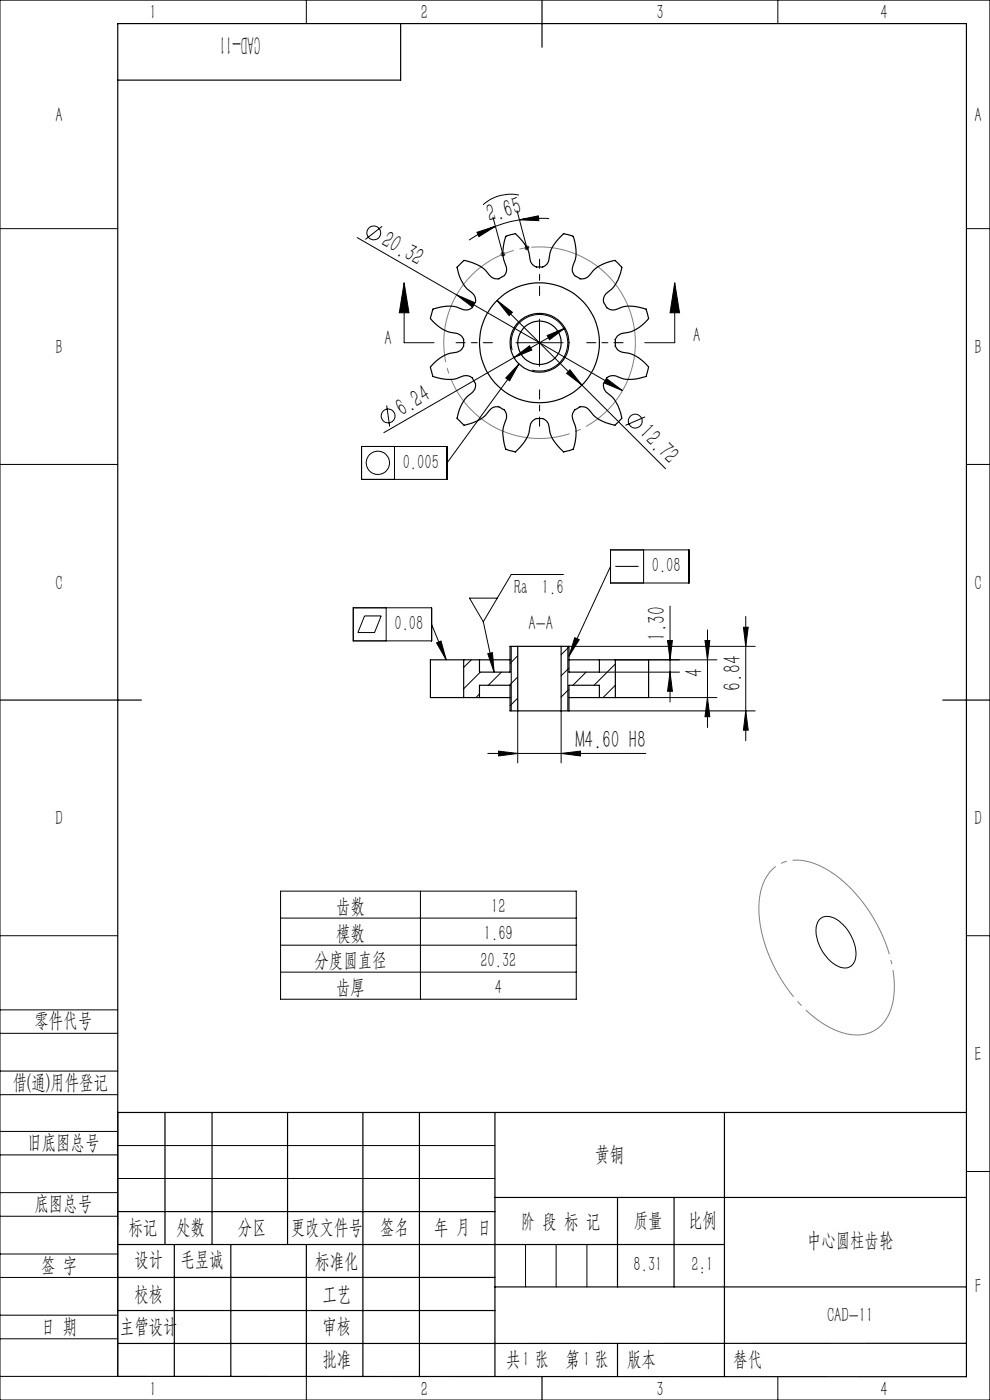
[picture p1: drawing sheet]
<svg xmlns="http://www.w3.org/2000/svg" width="210mm" height="297mm" viewBox="0 0 210 297" stroke-linecap="round" stroke-linejoin="round" font-family="sans-serif">
<g fill="none" stroke="#000" stroke-width=".21">
<path d="M0 0h210v297h-210zM65 0v5M165 0v5M0 48.5h25M75.8 50.4l21 12.1M81.1 48l-3.6 2.8M101.2 49.3l3.9-1.3-3.5 2.2zM104.6 46.1l2.1 7.8M105.1 48a27.7 27.7 0 0 0-5.6 2.9M106.2 53.9h1M106.3 53.6l.7 .7M106.7 53.4v1"/>
<path d="M107 53.6l-.7 .7M109.7 44.7l2.1 7.9M110.1 41.4a8.8 8.8 0 0 0-7.6 2M110.2 46.6l4-.8 .1 1zM110.2 46.6l-2 .4-3.1 1M111.3 52.6h1M111.4 52.2l.7 .7M111.8 52.1v1M112.1 52.2l-.7 .7M116.5 46.4a25.9 25.9 0 0 0-6.3 .2M205 48.5h5M85.7 60l1 6.4h-2z"/>
<path d="M85.7 60v12.7h6.4M96.8 62.5l3.8 1.7-.5 .8zM96.8 62.5l35.2 20.4M105.4 63.7l3.3 2.5-.7 .8zM105.4 63.7l18 18M108.7 74.3a6 6 0 0 1 5.3-7.5 6 6 0 0 1 6.4 6.5 6 6 0 0 1-7.5 5.2M109 75.8l-27.6 16M109 75.8l3.3-2.4 .5 .9zM109.4 72.7h10.1M110.1 77.2l-15.3 21M110.1 77.2l-2 3.6-.8-.6zM114.4 67.7v10"/>
<path d="M116.1 71.2l3.7-1.6-3.2 2.5zM119.8 69.6l-10.8 6.2M120.9 78.5l2.5 3.2-3.2-2.5zM143.1 60l1 6.4h-2zM143.1 60v12.7h-6.3M0 98.5h25M76.7 94.7h18.1v7h-18.1zM82 86l.7 4.5M83.7 94.7v7M123.4 81.7l17.8 17.7M128.8 80.4l3.2 2.5-3.8-1.6zM136.8 88.4l-4.1 1.8"/>
<path d="M205 98.5h5M129.5 116.7h16.6v7h-16.6zM136.5 116.7v7M74.9 128.9h16.6v7.1h-16.6zM77.3 130.7h3.6l-1.5 3.5h-3.5zM81.9 128.9v7.1M91.5 132.5l3.2 7.5M92.6 136.4l1-.4 1.1 4zM100 140l-1.6 1.6M102.5 131.9l2.3 10.7M103.5 138.7l1-.2 .3 4.1zM105.5 126.9h-5.9l2.9 5"/>
<path d="M108.4 137.1v13.7M109.8 139.1l-1.6 1.7M119.5 121.9h-11.1l-5.9 10M120.4 137.1v13.7M120.7 137.1h39.5M120.7 137.3l-1.7 1.6M121.9 135.3l1 .4-2.2 3.5zM129.5 120.2l-8.8 19M130.5 120.2h5M130.5 140h21.6M141.6 135.9h1l-.5 4.1zM142.1 128.6v20.3"/>
<path d="M149.5 135.9h1.1l-.5 4.1zM150.1 133.6v20.7M157.7 133.1h1l-.5 4zM158.2 130.8v26.4M101.7 147.2l-.7 .8M101.9 142.6l-3.5 3.5M103.5 159.8h33.5M105.8 159.3l4 .5-4 .6zM106.4 142.6l-2.8 2.8M109.8 150.8v11.1M109.8 143.6l-1.7 1.8M109.8 148.1l-1.6 1.6"/>
<path d="M119 159.8l4.1-.5v1.1zM119 150.8v11.1M120.7 150.8h39.5M120.7 141.7l-1.7 1.7M120.7 146.2l-1.7 1.7M120.7 150.7l-.1 .1M124.3 142.6l-2.8 2.8M127.1 142.6h17M130.5 140.9l-4.5 4.5M130.5 145.4l-2.6 2.6M137.6 148h14.5M142.1 142.6l.5 4h-1z"/>
<path d="M150.1 148l.5 4h-1.1zM158.2 150.8l.5 4.1h-1zM0 198.5h25M59.5 189.1h62.7v22.9h-62.7zM59.5 194.8h62.7M89.2 189.1v22.9M173.8 195.1a2.96 2.96 0 0 1 4 .2 8.8 8.8 0 0 1 3.6 8.3 2.39 2.39 0 0 1-3.8 1.3 8.9 8.9 0 0 1-4.4-8.5zM205 198.5h5M0 214.2h25M0 219.2h25M59.5 200.5h62.7M59.5 206.2h62.7"/>
<path d="M0 232.2h25M0 227.2h25M25 236v56h-25M0 245h25M0 240h25M0 258h25M0 253h25M25 243h80M25 250h80M205 248.5h5M0 271h25M0 266h25"/>
<path d="M0 279h25M111.5 264v9M118 264v9M124.5 264v9M0 284h25M65 292.1v4.9M153.7 292h.1M165 292v5"/>
<circle cx="79.3" cy="49.4" r="1.46"/>
<circle cx="80.2" cy="98.2" r="2.47"/>
<circle cx="82.3" cy="88.2" r="1.46"/>
<circle cx="134.7" cy="89.3" r="1.47"/>
</g>
<path d="M189.1 204.1a32.1 32.1 0 0 0-14-19.8 10.5 10.5 0 0 0-9.4-1.1 9.3 9.3 0 0 0-4.7 8.2 30.6 30.6 0 0 0 7.6 20.4 20.7 20.7 0 0 0 11.8 7.7 7.5 7.5 0 0 0 8.8-6.1 19.4 19.4 0 0 0-.1-9.3" fill="none" stroke="#808080" stroke-width=".21" stroke-dasharray="30.5 1.3 1.3 1.3" stroke-dashoffset="-1.7" stroke-linecap="butt"/>
<path d="M133.9 66.8a20.3 20.3 0 0 0-34-8.3 20.3 20.3 0 0 0 9.2 33.8 20.3 20.3 0 0 0 25.1-24.3l-.3-1.2" fill="none" stroke="#808080" stroke-width=".21" stroke-dasharray="30.5 1.3 1.3 1.3" stroke-dashoffset="2.8" stroke-linecap="butt"/>
<g fill="none" stroke="#000" stroke-width=".25">
<path d="M85 5v12h-60M115 0v10M97.1 56.5l1.3-1.3 .4 .1a7.8 7.8 0 0 1 5.3 3.3 2.18 2.18 0 0 0 2.9-.1l.5-1.1-.2-1a7.5 7.5 0 0 1 0-6.3l2-.5a8.7 8.7 0 0 1 3.3 6 2.23 2.23 0 0 0 2.9 .8l.6-.5 .3-.6a7.9 7.9 0 0 1 3.2-5.7l2 .5a8.1 8.1 0 0 1-.1 6.6 2.13 2.13 0 0 0 2.4 2.4l.7-.3 .5-.4a7.5 7.5 0 0 1 5.4-3.2l1.4 1.5a7.9 7.9 0 0 1-3.4 5.6 2.12 2.12 0 0 0 .2 2.8 2.12 2.12 0 0 0 2.7 .3 8.3 8.3 0 0 1 5.7 .2l.5 2a7.9 7.9 0 0 1-5.8 3.2 2.29 2.29 0 0 0-1.3 2.6 2.4 2.4 0 0 0 2.3 1.5 7.8 7.8 0 0 1 4.8 3l-.5 2a7.9 7.9 0 0 1-6.6-.2 2.12 2.12 0 0 0-2.3 1.5 2.12 2.12 0 0 0 1.1 2.5 8 8 0 0 1 2.6 5l-1.4 1.5a7.9 7.9 0 0 1-5.7-3.4 2.15 2.15 0 0 0-3.3 .9l-.1 .7 .1 .7a7.7 7.7 0 0 1 .1 6.2l-2 .6a8.4 8.4 0 0 1-3.3-6.1 2.16 2.16 0 0 0-3.7 0l-.2 .6a8 8 0 0 1-3.1 5.5l-2-.6a7.7 7.7 0 0 1 .1-6.5 2.17 2.17 0 0 0-2.4-2.5l-.7 .3-.5 .5a7.5 7.5 0 0 1-5.4 3.1l-1.5-1.5a8.2 8.2 0 0 1 3.4-5.6 2.15 2.15 0 0 0-.9-3.3l-.7-.1-.6 .1a7.7 7.7 0 0 1-6.3 .1l-.5-2a7.8 7.8 0 0 1 5.7-3.2 2.12 2.12 0 0 0 1.4-1.8 2.12 2.12 0 0 0-1.1-2l-.6-.2a7.5 7.5 0 0 1-5.4-3.1l.5-2a7.9 7.9 0 0 1 6.6 .1 2.12 2.12 0 0 0 2-.9 2.12 2.12 0 0 0 .1-2.2l-.4-.5a7.9 7.9 0 0 1-3.2-5.4zM98.4 140h-7.1v8h7.1M98.4 140h3.3M98.4 140v8M101.7 140h6.5M109.8 137.1h9.2M109.8 137.1h-1.6v5.5h-6.5v-2.6M109.8 137.1v13.7M119 137.1h1.7v5.5h6.4v-2.6M119 137.1v13.7"/>
<path d="M120.7 140h6.4M127.1 140h3.4M130.5 140h7.1v8h-7.1M130.5 140v8M0 148.5h30M98.4 148h3.3M101.7 148h6.5M101.7 148v-2.6h6.5v5.4h1.6M109.8 150.8h9.2M120.7 148h6.4M127.1 148v-2.6h-6.4v5.4h-1.7M127.1 148h3.4"/>
<path d="M200 148.5h10M25 236h180M35 236v28M45 236v28M61 236v28M77 236v56M89 236v56M105 236v56M153.7 236v56M25 257h80M105 254h100M131 254v19"/>
<path d="M143 254v19M25 264h128.7M25 271h80M25 278h80M37 264v28M49 264v28M65 264.1v28M105 273h100M25 292l180 .1v-287.1h-180v287M115 292v5M131 285v7M205 285h-180"/>
<circle cx="114.4" cy="72.7" r="12.7"/>
<circle cx="114.4" cy="72.7" r="4.6"/>
<circle cx="114.4" cy="72.7" r="6.3"/>
</g>
<path d="M104.5 72.7h-7.8M114.5 62.7v-7.7M124.5 72.7h7.7M114.5 82.7v7.7" fill="none" stroke="#000" stroke-width=".21" stroke-dasharray="30.5 1.3 1.3 1.3" stroke-dashoffset="28.5"/>
<g fill="#000">
<path d="M110.1 77.2l-2 3.6-.8-.6z"/>
<path d="M110.2 46.6l4-.8 .1 1zM101.2 49.3l3.9-1.3-3.5 2.2z"/>
<path d="M105.4 63.7l2.6 3.3 .7-.8zM120.9 78.5l-.7 .7 3.2 2.5z"/>
<path d="M116.1 71.2l.5 .9 3.2-2.5zM109 75.8l3.8-1.5-.5-.9z"/>
<path d="M143.1 60l1 6.4h-2zM85.7 60l1 6.4h-2z"/>
<path d="M128.8 80.4l-.6 .9 3.8 1.6zM96.8 62.5l3.3 2.5 .5-.8z"/>
<path d="M157.7 133.1h1l-.5 4zM158.2 150.8l.5 4.1h-1zM141.6 135.9h1l-.5 4.1zM142.1 142.6l.5 4h-1z"/>
<path d="M103.5 138.7l1-.2 .3 4.1zM92.6 136.4l1-.4 1.1 4zM121.9 135.3l1 .4-2.2 3.5z"/>
<path d="M105.8 159.3l4 .5-4 .6zM119 159.8l4.1-.5v1.1z"/>
<path d="M150.1 148l.5 4h-1.1zM149.5 135.9h1.1l-.5 4.1z"/>
</g>
<text font-size="5.6" x="55.2" y="7.6" transform="rotate(-180 55.2 7.6)">CAD-11</text>
<g font-size="5.3">
<text x="103.7" y="47.1" transform="rotate(-15 103.7 47.1)">2.65</text>
<text x="80.6" y="52" transform="rotate(30 80.6 52)">20.32</text>
<text x="85.2" y="88.4" transform="rotate(-30 85.2 88.4)">6.24</text>
<text x="135.4" y="92.1" transform="rotate(45 135.4 92.1)">12.72</text>
<text x="141.1" y="136" transform="rotate(-90 141.1 136)">1.30</text>
<text x="149" y="143.7" transform="rotate(-90 149 143.7)">4</text>
<text x="157.2" y="146.5" transform="rotate(-90 157.2 146.5)">6.84</text>
<text x="122" y="158.8">M4.60 H8</text>
</g>
<g font-size="4.4">
<text x="31.7" y="4.1">1</text>
<text x="89.2" y="4.1">2</text>
<text x="139.2" y="4.1">3</text>
<text x="186.7" y="4.1">4</text>
<text x="11.7" y="25.9">A</text>
<text x="206.7" y="25.9">A</text>
<text x="11.7" y="75.1">B</text>
<text x="81.6" y="73.1">A</text>
<text x="147" y="72.6">A</text>
<text x="206.7" y="75.1">B</text>
<text x="85.4" y="99.5">0.005</text>
<text x="11.7" y="125.1">C</text>
<text x="138.3" y="121.4">0.08</text>
<text x="206.7" y="125.1">C</text>
<text x="109.1" y="126">Ra 1.6</text>
<text x="83.7" y="133.7">0.08</text>
<text x="112.1" y="133.7">A-A</text>
<text x="11.7" y="175.1">D</text>
<text x="206.7" y="175.1">D</text>
<text x="71.3" y="193.6">齿数</text>
<text x="104.2" y="193.6">12</text>
<text x="71.3" y="199.3">模数</text>
<text x="102.7" y="199.3">1.69</text>
<text x="66.7" y="205">分度圆直径</text>
<text x="101.9" y="205">20.32</text>
<text x="71.3" y="210.8">齿厚</text>
<text x="105" y="210.8">4</text>
<text x="7.3" y="217.9">零件代号</text>
<text x="206.7" y="225.1">E</text>
<text x="2.7" y="231">借(通)用件登记</text>
<text x="5.8" y="243.7">旧底图总号</text>
<text x="126.3" y="246.2">黄铜</text>
<text x="7.3" y="256.8">底图总号</text>
<text x="27.2" y="261.8">标记</text>
<text x="37.4" y="261.8">处数</text>
<text x="50.5" y="261.8">分区</text>
<text x="61.7" y="261.8">更改文件号</text>
<text x="80.6" y="261.8">签名</text>
<text x="92.1" y="261.8">年 月 日</text>
<text x="110.5" y="260.4">阶 段 标 记</text>
<text x="134.4" y="260.4">质量</text>
<text x="146" y="260.4">比例</text>
<text x="8.7" y="269.8">签 字</text>
<text x="28.5" y="268.7">设计</text>
<text x="38.3" y="268.7">毛昱诚</text>
<text x="66.9" y="269">标准化</text>
<text x="134.4" y="269.7">8.31</text>
<text x="146.7" y="269.7">2:1</text>
<text x="171.2" y="264.6">中心圆柱齿轮</text>
<text x="28.5" y="275.9">校核</text>
<text x="68.4" y="275.9">工艺</text>
<text x="206.8" y="274.4">F</text>
<text x="175.4" y="280.6">CAD-11</text>
<text x="8.7" y="282.8">日 期</text>
<text x="25.4" y="282.8">主管设计</text>
<text x="68.4" y="282.8">审核</text>
<text x="68.4" y="289.9">批准</text>
<text x="107.4" y="289.9">共 张</text>
<text x="110.8" y="289.9">1</text>
<text x="120" y="289.9">第 张</text>
<text x="123.7" y="289.9">1</text>
<text x="133" y="289.9">版本</text>
<text x="155.6" y="289.9">替代</text>
<text x="31.7" y="296.1">1</text>
<text x="89.2" y="296.1">2</text>
<text x="139.2" y="296.1">3</text>
<text x="186.7" y="296.1">4</text>
</g>
</svg>
